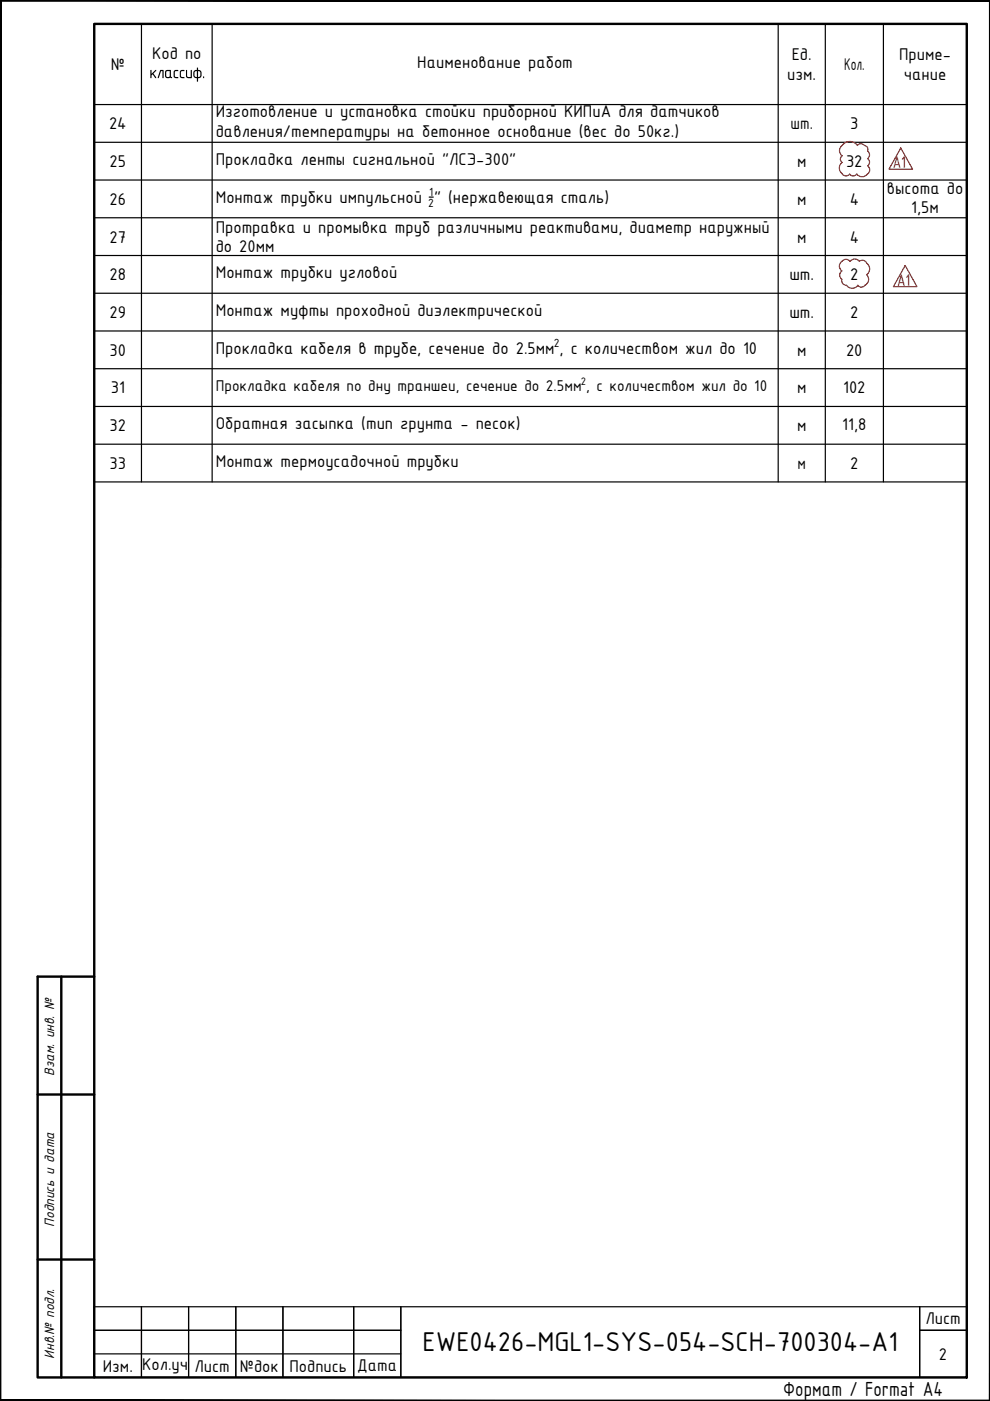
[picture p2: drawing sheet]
<svg xmlns="http://www.w3.org/2000/svg" width="210mm" height="297mm" viewBox="0 0 210 297" stroke-linecap="round" stroke-linejoin="round" font-family="sans-serif">
<!-- layer: 0 -->
<g fill="none" stroke="#000" stroke-width=".25">
<path d="M20 5.1h185v97.1h-185zM30 5.1v97.1M45 5.1v97.1M165 5.1v97.1M175 5.1v97.1M187.3 5.1v97.1M20 22.2h185M20 30.2h185M20 38.2h185M20 46.2h185M20 54.2h185M91 41.8h.9"/>
<path d="M20 62.2h185M20 70.2h185M20 78.2h185M20 86.2h185M20 94.2h185"/>
</g>
<!-- layer: _SHTAMP -->
<g fill="#000" stroke="#000" stroke-width=".21">
<path d="M0 .1l.2 .2h209.6zM0 .1h210l-.2 .2z"/>
<path d="M209.8 .3v296.5l.2-296.7zM210 .1v296.9l-.2-.2z"/>
<path d="M.2 .3l-.2 296.7 .2-.2zM0 .1l.2 .2-.2 296.7z"/>
<path d="M.2 296.8l209.8 .2-.2-.2zM.2 296.8l209.8 .2h-210z"/>
</g>
<path d="M20 5.1h185v286.9h-185zM13 207.1v84.9M20 207.1h-12v84.9h12M8 232.1h12M8 267h12" fill="none" stroke="#000" stroke-width=".51"/>
<path d="M20 277.1h185v14.9h-185zM30 277.1v14.9M40 277.1v14.9M50 277.1v14.9M60 277.1v14.9M75 277.1v14.9M85 277.1v14.9M20 287h65M20 282.1h65M195 292v-14.9v14.9M205 282.1h-10h10" fill="none" stroke="#000" stroke-width=".25"/>
<!-- layer: Rev. -->
<g fill="none" stroke="#f00" stroke-width=".25">
<path d="M178.5 36.8a.98 .98 0 0 0 1.6 .1M178.5 33a.86 .86 0 0 0 0 1.4M178.6 34.4a1.45 1.45 0 0 0 0 2.4M181.8 30.9a.92 .92 0 0 1 1.5 0 .82 .82 0 0 1 .6 1.1 .98 .98 0 0 1 0 1.6M181.8 30.8a2.11 2.11 0 0 0-2.4-.6 2.11 2.11 0 0 0-1.4 2.1l.6 .7M183.9 36.9a1.4 1.4 0 0 1-2.2 0 .92 .92 0 0 1-1.6 0M184 33.6a.94 .94 0 0 1 0 1.6 1.05 1.05 0 0 1 0 1.7M191 31.4l2.5 4.5h-5zM178.5 55.4a1.24 1.24 0 0 0 0 2 1.09 1.09 0 0 0 0 1.8 .98 .98 0 0 0 1 1.3 1.46 1.46 0 0 0 2.4 0M182.2 55.4a.96 .96 0 0 1 1.5 .4M182.2 55.4a1.2 1.2 0 0 0-1.9 0 1.08 1.08 0 0 0-1.8 0M183.7 58.2a1.51 1.51 0 0 1-.5 2.5 .92 .92 0 0 1-1.3-.2"/>
<path d="M183.7 55.8a1.49 1.49 0 0 1 0 2.4M191.9 56.3l2.5 4.5h-5z"/>
</g>
<!-- layer: 0 -->
<path d="M210 .1h-210v296.9h210" fill="none" stroke="#000" stroke-width=".21"/>
<text font-size="6.2" x="89.6" y="286.5">EWE0426-MGL1-SYS-054-SCH-700304-A1</text>
<text font-size="4.7" x="166.1" y="296">Формат / Format A4</text>
<g font-size="3.9">
<text x="23.5" y="14.9">№</text>
<text x="31.6" y="16.6">классиф .</text>
<text x="32.2" y="12.4">Код по</text>
<text x="88.5" y="14.5">Наименование работ</text>
<text x="166.9" y="16.9">изм.</text>
<text x="167.9" y="12.8">Ед.</text>
<text x="179" y="14.9">Кол.</text>
<text x="190.6" y="12.8">Приме-</text>
<text x="191.6" y="16.9">чание</text>
<text x="23.1" y="27.4">24</text>
<text x="45.7" y="24.8">Изготовление и установка стойки приборной КИПиА для датчиков</text>
<text x="45.7" y="29.1">давления/температуры на бетонное основание (вес до 50кг.)</text>
<text x="167.6" y="27.4">шт.</text>
<text x="180.3" y="27.4">3</text>
<text x="23.2" y="35.4">25</text>
<text x="45.7" y="35">Прокладка ленты сигнальной &quot;ЛСЭ-300&quot;</text>
<text x="169" y="35.4">м</text>
<text x="179.4" y="35.4">32</text>
<text x="188" y="41.1">высота до</text>
<text x="23.2" y="43.4">26</text>
<text x="45.7" y="43">Монтаж трубки импульсной &quot; (нержавеющая сталь)</text>
<text x="169" y="43.4">м</text>
<text x="180.1" y="43.4">4</text>
<text x="193.2" y="45.3">1,5м</text>
<text x="23.2" y="51.4">27</text>
<text x="45.7" y="49.3">Протравка и промывка труб различными реактивами, диаметр наружный</text>
<text x="45.7" y="53.5">до 20мм</text>
<text x="169" y="51.4">м</text>
<text x="180.1" y="51.4">4</text>
<text x="23.2" y="59.4">28</text>
<text x="45.7" y="59">Монтаж трубки угловой</text>
<text x="167.4" y="59.4">шт.</text>
<text x="180.3" y="59.4">2</text>
<text x="23.2" y="67.4">29</text>
<text x="45.7" y="67">Монтаж муфты проходной диэлектрической</text>
<text x="167.4" y="67.4">шт.</text>
<text x="180.3" y="67.4">2</text>
<text x="23.2" y="75.4">30</text>
<text x="45.7" y="75">Прокладка кабеля в трубе, сечение до 2.5мм , с количеством жил до 10</text>
<text x="169" y="75.4">м</text>
<text x="179.4" y="75.4">20</text>
<text x="23.5" y="83.4">31</text>
<text x="169" y="83.4">м</text>
<text x="178.8" y="83.4">102</text>
<text x="23.2" y="91.4">32</text>
<text x="45.7" y="91">Обратная засыпка (тип грунта - песок)</text>
<text x="169" y="91.4">м</text>
<text x="178.6" y="91.2">11,8</text>
<text x="23.2" y="99.4">33</text>
<text x="45.7" y="99">Монтаж термоусадочной трубки</text>
<text x="169.1" y="99.4">м</text>
<text x="180.3" y="99.4">2</text>
<text x="196.2" y="280.8">Лист</text>
<text x="21.8" y="290.8">Изм.</text>
<text x="30.1" y="290.4">Кол.уч</text>
<text x="41.2" y="290.8">Лист</text>
<text x="50.9" y="290.8">№док</text>
<text x="61.4" y="290.8">Подпись</text>
<text x="75.7" y="290.6">Дата</text>
<text x="199.1" y="288.3">2</text>
</g>
<g font-size="3.9" fill="#f00">
<text x="189.3" y="35.6">A1</text>
<text x="190.2" y="60.5">A1</text>
</g>
<text font-size="3.6" x="45.8" y="83">Прокладка кабеля по дну траншеи, сечение до 2.5мм , с количеством жил до 10</text>
<g font-size="3.2">
<text x="11.5" y="228.1" transform="rotate(-90 11.5 228.1)">Взам. инв. №</text>
<text x="11.5" y="260.1" transform="rotate(-90 11.5 260.1)">Подпись и дата</text>
<text x="11.5" y="288" transform="rotate(-90 11.5 288)">Инв.№ подл.</text>
</g>
<g font-size="2.7">
<text x="91" y="41.5">1</text>
<text x="90.8" y="43.8">2</text>
<text x="117.4" y="73.5">2</text>
</g>
<text font-size="2.5" x="123.2" y="81.6">2</text>
</svg>
